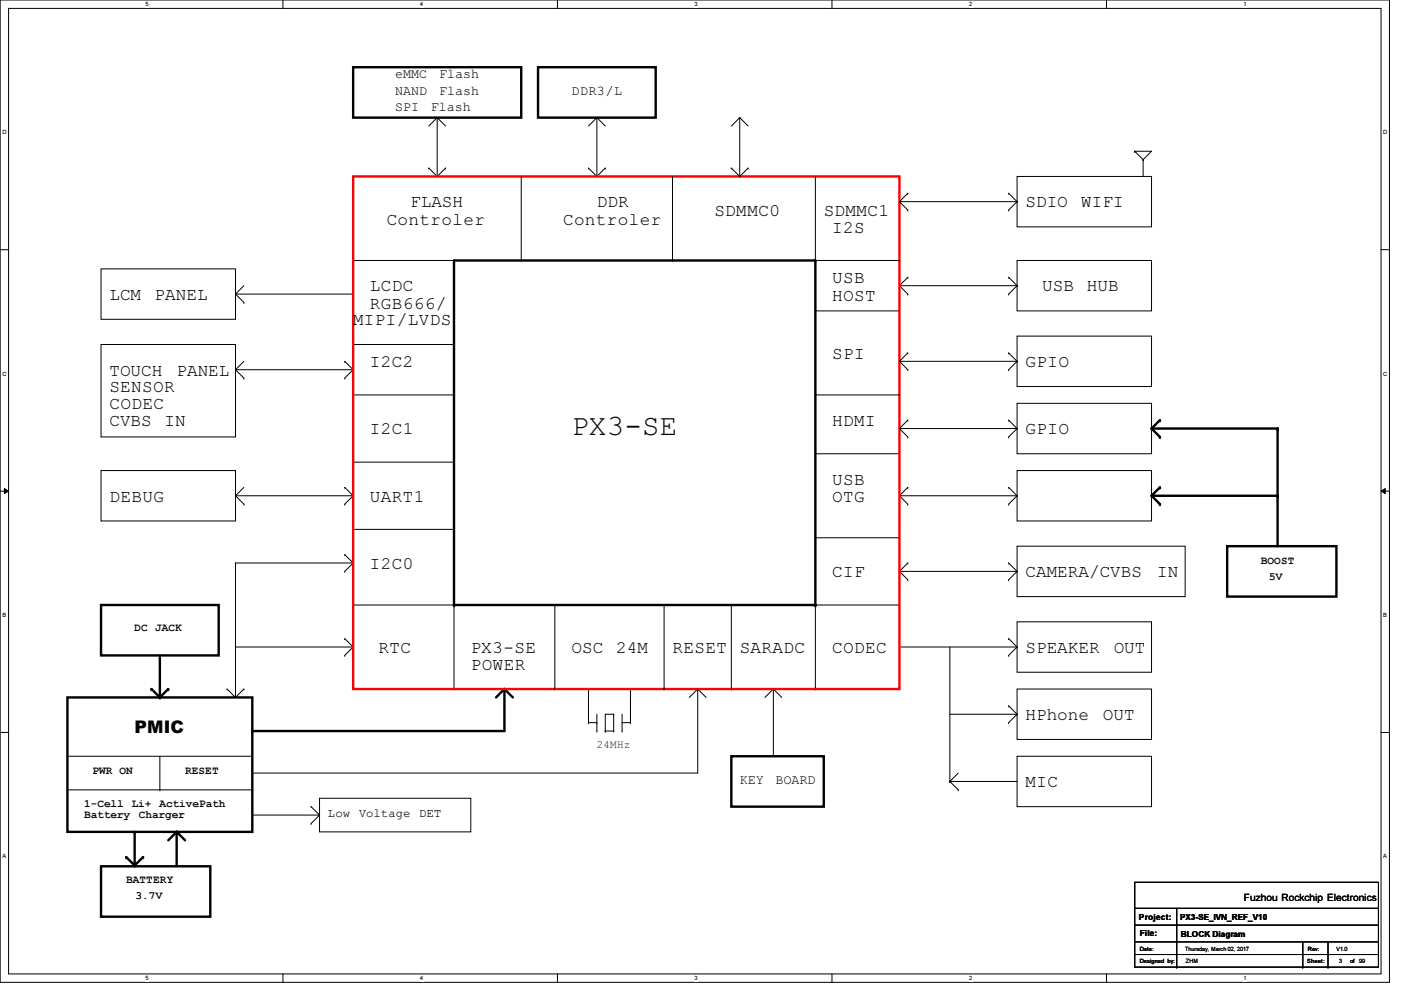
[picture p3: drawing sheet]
<svg xmlns="http://www.w3.org/2000/svg" width="297mm" height="210mm" viewBox="0 0 297 210" stroke-linecap="round" stroke-linejoin="round" font-family="sans-serif">
<path d="M0 0h294v207.9h-294zM1.8 1.8h290.4v204.3h-290.4z" fill="none" stroke="#000" stroke-width=".21"/>
<g fill="#fff">
<path d="M30.8 .2h.7v1.4h-.7z"/>
<path d="M30.8 206.2h.7v1.4h-.7z"/>
</g>
<path d="M59.9 0v1.8M59.9 206.1v1.8" fill="none" stroke="#000" stroke-width=".21"/>
<g fill="#fff">
<path d="M88.9 .2h.6v1.4h-.6z"/>
<path d="M88.9 206.2h.6v1.4h-.6z"/>
</g>
<path d="M117.9 0v1.8M117.9 206.1v1.8" fill="none" stroke="#000" stroke-width=".21"/>
<g fill="#fff">
<path d="M146.9 .2h.7v1.4h-.7z"/>
<path d="M146.9 206.2h.7v1.4h-.7z"/>
</g>
<path d="M176 0v1.8M176 206.1v1.8" fill="none" stroke="#000" stroke-width=".21"/>
<g fill="#fff">
<path d="M205 .2h.7v1.4h-.7z"/>
<path d="M205 206.2h.7v1.4h-.7z"/>
</g>
<path d="M234.1 0v1.8M234.1 206.1v1.8" fill="none" stroke="#000" stroke-width=".21"/>
<g fill="#fff">
<path d="M263.1 .2h.7v1.4h-.7z"/>
<path d="M263.1 206.2h.7v1.4h-.7z"/>
<path d="M.5 27.3h.9v1.4h-.9z"/>
<path d="M292.6 27.3h.9v1.4h-.9z"/>
<path d="M.5 78.4h.9v1.4h-.9z"/>
<path d="M292.6 78.4h.9v1.4h-.9z"/>
</g>
<path d="M0 52.8h1.8M292.2 52.8h1.8" fill="none" stroke="#000" stroke-width=".21"/>
<g fill="#fff">
<path d="M.5 129.5h.8v1.4h-.8z"/>
<path d="M292.6 129.5h.9v1.4h-.9z"/>
</g>
<path d="M0 103.9h1.8M.9 103.4l.9 .5-.9 .5zM292.2 103.9l.9-.5v1zM292.2 103.9h1.8" fill="none" stroke="#000" stroke-width=".21"/>
<path d="M.9 103.4l.9 .5-.9 .5zM292.2 103.9l.9-.5v1z" fill="#000"/>
<g fill="#fff">
<path d="M.5 180.5h.8v1.4h-.8z"/>
<path d="M292.6 180.5h.9v1.4h-.9z"/>
</g>
<g fill="none" stroke="#000" stroke-width=".21">
<path d="M90.7 35.6h.1M90.7 35.6l1.8 1.7M92.5 37.3h.1M92.5 24.9h.1M92.5 24.9v12.4M92.5 24.9l-1.8 1.8M92.5 24.9l1.8 1.8M94.3 35.6h.1M94.3 35.6l-1.8 1.7M110.3 37.3v17.8M124.5 35.6h.1M124.5 35.6l1.8 1.7"/>
<path d="M126.3 24.9h.1M126.3 37.3h.1M126.3 24.9l1.8 1.8M126.3 24.9l-1.8 1.8M126.3 24.9v12.4M128.1 35.6h.1M128.1 35.6l-1.8 1.7M142.3 37.3v17.8M154.7 35.6h.1M154.7 35.6l1.8 1.7M156.5 24.9h.1M156.5 37.3h.1"/>
<path d="M156.5 24.9l-1.8 1.8M156.5 24.9l1.8 1.8M156.5 24.9v12.4M158.3 35.6h.1M158.3 35.6l-1.8 1.7M172.5 37.3v17.8M215.2 37.3h28.4v10.7h-28.4zM240.1 32h.1M240.1 32h3.5l-1.8 1.8M240.1 32l1.7 1.8M241.8 33.8h.1M241.8 33.8v3.5"/>
<path d="M21.4 56.9h28.4v10.7h-28.4zM74.7 55.1h21.4M96.1 55.1h.1M110.3 55.1h.1M142.3 55.1h.1M172.5 55.1h.1M172.5 55.1h17.8M190.3 55.1h.1M190.3 42.7h24.9M190.3 42.7l1.8 1.7M192.1 58.7h.1M192.1 40.9h.1"/>
<path d="M192.1 44.4h.1M192.1 58.7l-1.8 1.8M192.1 40.9l-1.8 1.8M213.4 58.7h.1M213.4 40.9h.1M213.4 44.4h.1M213.4 58.7l1.8 1.8M213.4 40.9l1.8 1.8M215.2 55.1h28.4v10.7h-28.4zM215.2 42.7h.1M215.2 42.7l-1.8 1.7M21.4 72.9h28.4v19.6h-28.4z"/>
<path d="M49.8 62.2h.1M49.8 78.2h.1M49.8 62.2h24.9M49.8 62.2l1.8 1.8M49.8 78.2h24.9M49.8 78.2l1.8 1.8M51.6 64h.1M51.6 60.5l-1.8 1.7M51.6 76.5l-1.8 1.7M72.9 76.5h.1M72.9 76.5l1.8 1.7M74.7 62.2h.1"/>
<path d="M74.7 78.2h.1M74.7 78.2l-1.8 1.8M74.7 72.9h21.4M96.1 72.9h.1M172.5 65.8h17.8M190.3 65.8h.1M190.3 60.5h24.9M190.3 60.5l1.8 1.7M190.3 76.5l1.8 1.7M190.3 76.5h24.9M192.1 62.2h.1M192.1 74.7h.1"/>
<path d="M192.1 78.2h.1M192.1 74.7l-1.8 1.8M213.4 62.2h.1M213.4 74.7h.1M213.4 78.2h.1M213.4 74.7l1.8 1.8M215.2 71.1h28.4v10.7h-28.4zM215.2 60.5h.1M215.2 76.5h.1M215.2 60.5l-1.8 1.7M215.2 76.5l-1.8 1.7M21.4 99.6h28.4v10.6h-28.4z"/>
<path d="M51.6 80h.1M72.9 80h.1M74.7 83.6h21.4M74.7 97.8h21.4M96.1 83.6h.1M96.1 97.8h.1M172.5 83.6h17.8M172.5 96h17.8M190.3 96h.1M190.3 83.6h.1M190.3 90.7h24.9M190.3 90.7l1.8 1.8"/>
<path d="M192.1 92.5h.1M192.1 88.9h.1M192.1 88.9l-1.8 1.8M213.4 92.5h.1M213.4 88.9h.1M213.4 88.9l1.8 1.8M215.2 99.6h28.4v10.6h-28.4zM215.2 85.3h28.4v10.7h-28.4zM215.2 90.7h.1M215.2 90.7l-1.8 1.8M49.8 104.9h.1M49.8 119.1h.1"/>
<path d="M49.8 104.9l1.8 1.8M49.8 104.9h24.9M49.8 119.1v28.5M49.8 119.1h24.9M51.6 106.7h.1M51.6 103.1l-1.8 1.8M72.9 106.7h.1M72.9 103.1h.1M72.9 117.3h.1M72.9 103.1l1.8 1.8M72.9 117.3l1.8 1.8M74.7 104.9h.1"/>
<path d="M74.7 119.1h.1M74.7 112h21.4M74.7 104.9l-1.8 1.8M74.7 119.1l-1.8 1.8M96.1 112h.1M172.5 113.8h17.6M190.1 113.8h.1M190.3 104.9l1.8 1.8M190.3 104.9h24.9M192.1 103.1h.1M192.1 106.7h.1M192.1 119.1h.1"/>
<path d="M192.1 103.1l-1.8 1.8M192.1 119.1l-1.8 1.8M213.4 103.1h.1M213.4 106.7h.1M213.4 119.1h.1M213.4 103.1l1.8 1.8M213.4 119.1l1.8 1.8M215.2 115.6h35.5v10.6h-35.5zM215.2 104.9h.1M215.2 104.9l-1.8 1.8M49.8 136.9h24.9M72.9 120.9h.1"/>
<path d="M72.9 135.1h.1M72.9 138.7h.1M72.9 135.1l1.8 1.8M74.7 136.9h.1M74.7 128h21.4M74.7 136.9l-1.8 1.8M96.1 128h.1M96.1 128v17.8M117.4 128v17.8M140.5 128v17.8M154.7 128v17.8M190.1 128h.1"/>
<path d="M190.1 128h-17.6v17.8M190.3 120.9h24.9M190.3 120.9l1.8 1.8M190.3 136.9h24.9M192.1 122.7h.1M201 136.9v28.5M213.4 122.7h.1M213.4 135.1h.1M213.4 138.7h.1M213.4 135.1l1.8 1.8M215.2 131.6h28.4v10.6h-28.4zM215.2 120.9h.1"/>
<path d="M215.2 136.9h.1M215.2 120.9l-1.8 1.8M215.2 136.9l-1.8 1.8M0 155h1.8M48 145.8h.1M48 145.8l1.8 1.8M51.6 145.8h.1M51.6 145.8l-1.8 1.8M96.1 145.8h.1M117.4 145.8h.1M124.5 152.9h.1M124.5 145.8v7.1"/>
<path d="M124.5 152.9h1.8M126.3 154.7h.1M126.3 152.9h.1M126.3 151.1v3.6M128.1 154.7h.1M128.1 154.7h1.7M129.8 151.1h.1M129.8 154.7h.1M129.8 151.1h-1.7v3.6M129.8 151.1v3.6M131.6 154.7h.1M131.6 152.9h1.8"/>
<path d="M131.6 151.1v3.6M133.4 145.8h.1M133.4 152.9h.1M133.4 145.8v7.1M140.5 145.8h.1M147.6 145.8h.1M147.6 145.8v17.8h-94.2M147.6 145.8l1.8 1.8M147.6 145.8l-1.8 1.8M154.7 145.8h.1M163.6 145.8h.1M163.6 145.8v14.2"/>
<path d="M163.6 145.8l-1.8 1.8M163.6 145.8l1.8 1.8M172.5 145.8h.1M201 151.1h14.2M213.4 152.9h.1M213.4 149.4h.1M213.4 149.4l1.8 1.7M215.2 145.8h28.4v10.7h-28.4zM215.2 151.1h.1M215.2 151.1l-1.8 1.8M292.2 155h1.8M14.3 160h.1"/>
<path d="M14.3 167.1h.1M14.3 160h39.1M14.3 167.1h39.1M33.8 167.1h.1M33.8 160v7.1M53.4 163.6h.1M53.4 172.5h14.2M65.8 174.2h.1M65.8 170.7h.1M65.8 170.7l1.8 1.8M67.6 168.9h32v7.1h-32zM67.6 172.5h.1"/>
<path d="M67.6 172.5l-1.8 1.7M201 165.4h.1M201 165.4l1.7 1.7M201 165.4h14.2M202.7 167.1h.1M202.7 163.6l-1.7 1.8M215.2 160h28.4v10.7h-28.4zM240.1 186.7h51.5v17.9h-51.5zM240.1 192.2h51.5M240.1 195.7h51.5M240.1 199.3h51.5M249 192.2v12.4"/>
<path d="M275.6 199.3v5.3M281 199.3v5.3M291.6 192.2h.1M291.6 195.7h.1M291.6 199.3h.1M240.1 202h51.5M249 204.6h.1M275.6 204.6h.1M281 204.6h.1M291.6 202h.1"/>
</g>
<g fill="none" stroke="#000" stroke-width=".51">
<path d="M74.7 14.2h35.6v10.7h-35.6zM113.8 14.2h24.9v10.7h-24.9zM96.1 55.1h76.4v72.9h-76.4zM243.6 90.7h26.7v24.9M243.6 90.7l1.8 1.8M245.4 88.9l-1.8 1.8M243.6 104.9l1.8 1.8M243.6 104.9h26.7M245.4 103.1l-1.8 1.8M259.6 115.6h23.1v10.6h-23.1zM21.4 128h24.9v10.7h-24.9zM33.8 138.7v8.9"/>
<path d="M14.3 147.6h39.1v28.4h-39.1zM32 145.8l1.8 1.8M35.6 145.8l-1.8 1.8M106.7 145.8v8.9h-53.3M106.7 145.8l1.8 1.8M106.7 145.8l-1.8 1.8M28.5 176v7.1M37.4 176v7.1M37.4 176l-1.8 1.8M37.4 176l1.8 1.8M154.7 160h19.6v10.7h-19.6zM21.4 183.3h23.1v10.7h-23.1z"/>
<path d="M26.7 181.4l1.8 1.7M30.3 181.4l-1.8 1.7"/>
</g>
<g fill="#000">
<circle cx="172.5" cy="55.1" r=".25"/>
<circle cx="245.4" cy="92.5" r=".25"/>
<circle cx="245.4" cy="88.9" r=".25"/>
<circle cx="270.3" cy="90.7" r=".25"/>
<circle cx="245.4" cy="103.1" r=".25"/>
<circle cx="245.4" cy="106.7" r=".25"/>
<circle cx="270.3" cy="104.9" r=".25"/>
<circle cx="96.1" cy="128" r=".25"/>
<circle cx="172.5" cy="128" r=".25"/>
<circle cx="32" cy="145.8" r=".25"/>
<circle cx="33.8" cy="147.6" r=".25"/>
<circle cx="35.6" cy="145.8" r=".25"/>
<circle cx="53.4" cy="154.7" r=".25"/>
<circle cx="106.7" cy="145.8" r=".25"/>
<circle cx="37.4" cy="176" r=".25"/>
<circle cx="26.7" cy="181.4" r=".25"/>
<circle cx="28.5" cy="183.1" r=".25"/>
<circle cx="30.3" cy="181.4" r=".25"/>
</g>
<path d="M74.7 37.3h115.6v108.5h-115.6z" fill="none" stroke="#f00" stroke-width=".51"/>
<text font-size="6.2" x="120.9" y="92">PX3-SE</text>
<g font-size="3.7">
<text x="81.8" y="47.6">Controler</text>
<text x="86.8" y="43.9">FLASH</text>
<text x="119.2" y="47.6">Controler</text>
<text x="126.3" y="43.9">DDR</text>
<text x="151.2" y="45.7">SDMMC0</text>
<text x="174.3" y="45.7">SDMMC1</text>
<text x="217" y="43.9">SDIO</text>
<text x="228.8" y="43.9">WIFI</text>
<text x="176.1" y="49.2">I2S</text>
<text x="176.1" y="59.9">USB</text>
<text x="23.2" y="63.5">LCM</text>
<text x="32.7" y="63.5">PANEL</text>
<text x="78.3" y="61.7">LCDC</text>
<text x="78.3" y="65.4">RGB666/</text>
<text x="176.1" y="63.6">HOST</text>
<text x="220.5" y="61.7">USB</text>
<text x="230" y="61.7">HUB</text>
<text x="74.7" y="68.8">MIPI/LVDS</text>
<text x="78.3" y="77.7">I2C2</text>
<text x="176.1" y="75.9">SPI</text>
<text x="217" y="77.7">GPIO</text>
<text x="23.2" y="79.5">TOUCH</text>
<text x="23.2" y="83">SENSOR</text>
<text x="37.3" y="79.5">PANEL</text>
<text x="23.2" y="86.6">CODEC</text>
<text x="23.2" y="90.1">CVBS</text>
<text x="34.8" y="90.1">IN</text>
<text x="78.3" y="91.9">I2C1</text>
<text x="176.1" y="90.1">HDMI</text>
<text x="217" y="91.9">GPIO</text>
<text x="23.2" y="106.1">DEBUG</text>
<text x="78.3" y="106.1">UART1</text>
<text x="176.1" y="102.6">USB</text>
<text x="176.1" y="106.3">OTG</text>
<text x="78.3" y="120.4">I2C0</text>
<text x="176.1" y="122.1">CIF</text>
<text x="217" y="122.1">CAMERA/CVBS</text>
<text x="244.8" y="122.1">IN</text>
<text x="80" y="138.1">RTC</text>
<text x="99.6" y="138.1">PX3-SE</text>
<text x="99.6" y="141.9">POWER</text>
<text x="120.9" y="138.1">OSC</text>
<text x="130.4" y="138.1">24M</text>
<text x="142.3" y="138.1">RESET</text>
<text x="156.5" y="138.1">SARADC</text>
<text x="176.1" y="138.1">CODEC</text>
<text x="217" y="138.1">SPEAKER</text>
<text x="235.6" y="138.1">OUT</text>
<text x="28.5" y="155.2">PMIC</text>
<text x="217" y="152.4">HPhone</text>
<text x="233.3" y="152.4">OUT</text>
<text x="217" y="166.6">MIC</text>
</g>
<g font-size="2.8">
<text x="83.6" y="16.5">eMMC</text>
<text x="92.9" y="16.5">Flash</text>
<text x="83.6" y="23.6">SPI</text>
<text x="83.6" y="20">NAND</text>
<text x="91.1" y="23.6">Flash</text>
<text x="92.9" y="20">Flash</text>
<text x="120.9" y="20">DDR3/L</text>
<text x="156.5" y="165.8">KEY</text>
<text x="164" y="165.8">BOARD</text>
</g>
<text font-size="2.6" x="69.4" y="172.8">Low Voltage DET</text>
<g font-size="2.3">
<text x="266.7" y="119.3">BOOST</text>
<text x="268.5" y="122.8">5V</text>
<text x="28.5" y="133.5">DC JACK</text>
<text x="126.3" y="158.4">24MHz</text>
<text x="19.6" y="163.7">PWR ON</text>
<text x="39.2" y="163.7">RESET</text>
<text x="17.8" y="170.8">1-Cell</text>
<text x="17.8" y="173.1">Battery</text>
<text x="27.9" y="170.8">Li+</text>
<text x="29.4" y="173.1">Charger</text>
<text x="33.7" y="170.8">ActivePath</text>
<text x="26.7" y="186.8">BATTERY</text>
<text x="28.7" y="190.2">3.7V</text>
</g>
<text font-size="2.1" x="263.2" y="190.6">Fuzhou Rockchip Electronics</text>
<g font-size="1.8">
<text x="241" y="194.6">Project:</text>
<text x="241.1" y="198.1">File:</text>
</g>
<g font-size="1.7">
<text x="249.7" y="194.7">PX3-SE_IVN_REF_V10</text>
<text x="249.8" y="198.2">BLOCK Diagram</text>
</g>
<g font-size="1.3">
<text x="30.8" y="1.3">5</text>
<text x="88.9" y="1.3">4</text>
<text x="146.9" y="1.3">3</text>
<text x="205" y="1.3">2</text>
<text x="263.1" y="1.3">1</text>
<text x=".5" y="28.4">D</text>
<text x="292.6" y="28.4">D</text>
<text x=".5" y="79.5">C</text>
<text x="292.6" y="79.5">C</text>
<text x=".5" y="130.6">B</text>
<text x="292.6" y="130.6">B</text>
<text x=".5" y="181.7">A</text>
<text x="292.6" y="181.7">A</text>
<text x="30.8" y="207.4">5</text>
<text x="88.9" y="207.4">4</text>
<text x="146.9" y="207.4">3</text>
<text x="205" y="207.4">2</text>
<text x="263.1" y="207.4">1</text>
</g>
<g font-size="1.2">
<text x="241.1" y="201.2">Date:</text>
<text x="241.1" y="203.7">Designed by:</text>
<text x="250.7" y="201.2">Thursday, March 02, 2017</text>
<text x="250.9" y="203.7">ZHM</text>
<text x="276.5" y="203.7">Sheet:</text>
<text x="276.7" y="201.2">Rev:</text>
<text x="282.7" y="201.2">V1.0</text>
<text x="283.3" y="203.7">3</text>
<text x="285.6" y="203.7">of 99</text>
</g>
</svg>
